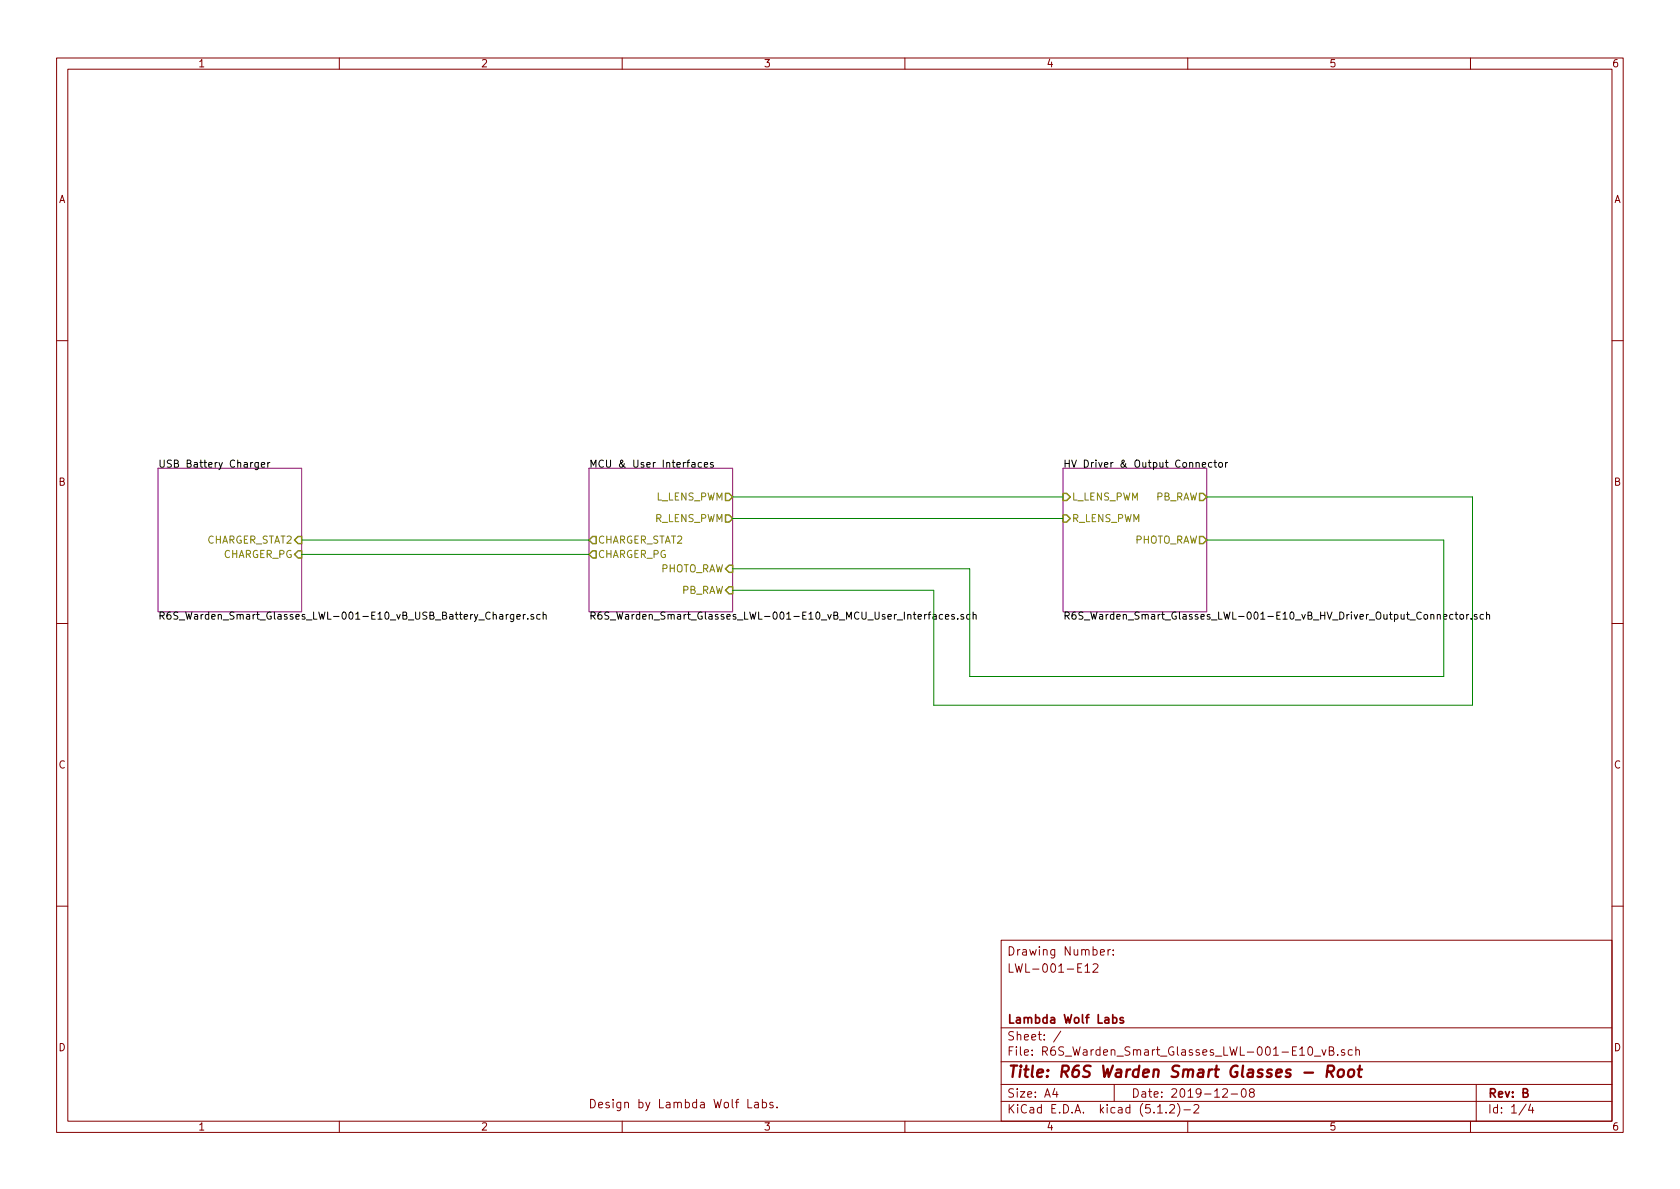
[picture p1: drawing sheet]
<svg xmlns="http://www.w3.org/2000/svg" width="297mm" height="210mm" viewBox="0 0 297 210" stroke-linecap="round" stroke-linejoin="round" font-family="sans-serif">
<g fill="none" stroke="#840000" stroke-width=".18">
<path d="M10 10.3h277v189.9h-277zM12 12.2h273v186.1h-273zM60 10.3v1.9M110 10.3v1.9M160 10.3v1.9M210 10.3v1.9M260 10.3v1.9M10 60.2h2M285 60.2h2M10 110.3h2M285 110.3h2M10 160.2h2"/>
<path d="M177 166.3h108v32h-108zM191.8 170.9l.5-.5v1.5M191.8 171.9h.9M193.3 170.6l.2-.2h.3l.3 .2v.3l-.9 1h.9M194.6 168.4l.7-.1-.1-.3-.4-.1-.2 .2v.7h.6M195.9 167.9v1M196.3 167.9l-.4 .3M196.8 168.8v.1M196.8 168v.1M285 160.2h2M60 198.3v1.9M110 198.3v1.9"/>
<path d="M132.2 194.4v1.5h.7M133.5 195h.5l.1 .9M134.1 195.3h-.5l-.2 .2 .2 .4 .5-.1M134.8 195l.4-.1 .3 .3v.6l-.3 .1-.4-.1M134.8 194.4v1.5M136.7 195l-.4-.1-.2 .2 .1 .2 .5 .2v.3h-.6M137.4 195.8v.1M160 198.3v1.9M177 194.8h108M177 191.8h108M177 187.8h108M177 181.8h108"/>
<path d="M186.5 192.5l-.4 1h1M186.8 193v1M187.6 182.3l-1.3 2M197 191.8v3M204.7 196.8h.8M206.2 196.7v.1M206.8 195.5l.2-.2h.4l.2 .2 .1 .3-.1 .2-.8 .8h.9M208.2 195.1a1.71 1.71 0 0 1 0 2.3M209.3 196.3h1.2M210 198.3v1.9M211.1 195.5l.2-.2h.4l.3 .5-1 1h1M216.2 192.7l.2-.2h.4l.2 .5-.9 1h.9"/>
<path d="M217.7 193.5h1.1M219.6 192.7l.4-.2a.94 .94 0 0 1 0 1.5 .82 .82 0 0 1-.4-1.3zM221.2 193.2l-.3-.3 .1-.2 .2-.2 .4 .1 .2 .2-.1 .2-.6 .2a.48 .48 0 0 0-.1 .7l.2 .1 .5-.1a.48 .48 0 0 0-.1-.7h-.1M232.4 186.8h1.1M233.7 185.6l.4 1 .3-1M235 185.8l.7-.1 .1-.3-.1-.2-.7-.1v1.5h.6l.3-.3a.41 .41 0 0 0-.4-.5M236.5 186.5v.1M237.7 185.7l-.3-.1-.2 .2v.2l.5 .2v.3h-.5M239.1 185.7l-.4-.1-.3 .3v.6l.3 .1 .4-.1M239.7 185.7l.2-.1 .4 .1 .1 .9M239.7 185.1v1.5M260 198.3v1.9"/>
<path d="M261 191.8v6.5M269.8 195.2l-1.2 2M270.6 195.2l-.3 1.1h.9M271 195.8v1"/>
</g>
<path d="M234.7 189.5h.7a.56 .56 0 0 0 .5-.5 .56 .56 0 0 0-.3-.6h-.8l-.3 2M235.2 189.5l.5 .9M236.7 189.3a.51 .51 0 0 1 .5-.2 .51 .51 0 0 1 .4 .4v.6a.56 .56 0 0 1-.6 .4 .56 .56 0 0 1-.5-.4zM238.5 189.3a.53 .53 0 0 1 .5-.2 .53 .53 0 0 1 .4 .4v.6a.54 .54 0 0 1-.6 .4 .54 .54 0 0 1-.5-.4zM240.1 189.1h.7M240.4 188.4l-.2 1.8 .1 .1 .4 .1" fill="none" stroke="#840000" stroke-width=".41"/>
<path d="M196.7 180l.5-.1 .3 .3-.1 .6-.2 .1-.5-.1M198.6 180a.37 .37 0 0 0-.6 .1l.1 .3 .5 .1 .1 .1-.2 .3-.5-.1" fill="none" stroke="#840000" stroke-width=".3"/>
<path d="M27.9 82.8h25.4v25.4h-25.4zM104.1 82.8h25.4v25.4h-25.4zM188 82.8h25.4v25.4h-25.4z" fill="none" stroke="#840084" stroke-width=".18"/>
<g fill="none" stroke="#000" stroke-width=".18">
<path d="M45.7 81.8v1l-.3 .3-.3-.1M45.7 81.8h-.4l-.2 .2 .1 .6h.5M46.2 82.2l.6-.1v-.3h-.4l-.2 .2 .1 .6h.5M47.3 81.8v.8M47.7 81.8l-.4 .2M122.4 81.8h.4l.1 .8M122.9 82.1h-.4l-.2 .2 .1 .3h.5M124 81.8h-.3l-.3 .2 .1 .6h.5M124.5 82.2l.6-.1v-.3h-.4l-.2 .2 .1 .6h.5M126.1 81.8h-.3l-.2 .2 .1 .1 .4 .2v.3h-.5M212.6 82.2l.6-.1-.1-.3h-.3l-.2 .2v.6h.5M214.3 81.8h-.4l-.2 .2 .1 .6h.5"/>
<path d="M214.6 81.8h.5M214.8 81.4v1l.3 .2M215.6 81.8h.3l.3 .2-.2 .6h-.3l-.2-.2zM216.7 81.8v.8M217 81.8l-.3 .2M89.5 108.7v.8M89.9 108.7l-.4 .2M90.8 108.7v1.1l-.2 .1-.3-.1M90.8 108.7h-.3l-.3 .2 .1 .5h.5M91.4 109.1l.6-.1-.1-.3h-.3l-.2 .1v.6h.5M92.5 108.7v.8M92.9 108.7l-.4 .2"/>
<path d="M93.3 109.4v.1M94.3 108.7h-.3l-.1 .1v.2l.4 .1v.3h-.4M95.5 108.7h-.4l-.2 .2 .1 .5h.5M96 108.8l.2-.1h.3l.1 .8M96 108.2v1.3M165 108.7h.5v.8M165.5 109h-.4l-.2 .2 .1 .2h.5M166.7 108.7h-.4l-.2 .2 .1 .5h.5M167.2 109.1l.6-.1-.1-.3h-.4l-.1 .1v.6h.5M168.7 108.7h-.3l-.2 .1 .1 .2 .4 .1v.3h-.5M169.3 109.4v.1M170.4 108.7h-.3l-.2 .1 .1 .2 .4 .1v.3h-.5"/>
<path d="M171.5 108.7h-.4l-.2 .2 .1 .5h.5M172.1 108.8l.1-.1h.3l.1 .8M172.1 108.2v1.3M255.2 109.1l.6-.1v-.3h-.4l-.2 .1 .1 .6h.5M256.9 108.7h-.4l-.2 .2 .1 .5h.5M257.3 108.7h.5M257.5 108.2v1.1l.3 .2M258.2 108.7h.3l.3 .2v.4l-.3 .2-.3-.1-.1-.1zM259.3 108.7v.8M259.7 108.7h-.3l-.1 .2M260.1 109.4v.1M261.1 108.7h-.3l-.1 .1v.2l.4 .1v.3h-.4"/>
<path d="M262.3 108.7h-.4l-.2 .2 .1 .5h.5M262.8 108.8l.2-.1h.3l.1 .8M262.8 108.2v1.3"/>
</g>
<path d="M52.1 95.5l.6-.6h.6v1.2h-.6zM52.7 97.4h.6v1.3h-.6l-.6-.7zM104.8 94.9h.6v1.2h-.6l-.7-.6zM104.8 97.4h.6v1.3h-.6l-.7-.7zM128.3 91.1h.6l.6 .6-.6 .6h-.6zM128.3 87.2h.6l.6 .7-.6 .6h-.6zM128.9 99.9h.6v1.3h-.6l-.6-.6zM188 87.2h.6l.6 .7-.6 .6h-.6zM188 91.1h.6l.6 .6-.6 .6h-.6zM212.1 87.2h.6l.7 .7-.7 .6h-.6zM212.1 94.9h.6l.7 .6-.7 .6h-.6zM128.9 103.8h.6v1.2h-.6l-.6-.6z" fill="none" stroke="#848400" stroke-width=".25"/>
<path d="M53.3 95.5h50.8M53.3 98h50.8M129.5 87.9h58.5M129.5 91.7h58.5M213.4 87.9h46.9v36.8h-95.2v-20.3h-35.6M213.4 95.5h41.9v24.1h-83.9v-19h-41.9" fill="none" stroke="#008400" stroke-width=".18"/>
<text font-size="2.8" fill="#840000" x="178" y="190.5">Title: R6S Warden Smart Glasses - Root</text>
<g font-size="2.1" fill="#840000">
<text x="178" y="172">LWL-001-E12</text>
<text x="178" y="169">Drawing Number:</text>
<text x="178" y="184">Sheet: /</text>
<text x="178" y="181">Lambda Wolf Labs</text>
<text x="178" y="186.7">File: R6S_Warden_Smart_Glasses_LWL-001-E10_vB.sch</text>
<text x="104" y="196">Design by Lambda Wolf Labs.</text>
<text x="178" y="196.9">KiCad E.D.A. kicad (5.1.2)-2</text>
<text x="178" y="194.1">Size: A4</text>
<text x="200" y="194.1">Date: 2019-12-08</text>
<text x="263" y="194.1">Rev: B</text>
<text x="263" y="196.9">Id: 1/4</text>
</g>
<g font-size="1.8" fill="#840000">
<text x="35" y="11.9">1</text>
<text x="85" y="11.9">2</text>
<text x="135" y="11.9">3</text>
<text x="185" y="11.9">4</text>
<text x="235" y="11.9">5</text>
<text x="285" y="11.9">6</text>
<text x="10.4" y="35.9">A</text>
<text x="285.4" y="35.9">A</text>
<text x="10.4" y="85.9">B</text>
<text x="285.4" y="85.9">B</text>
<text x="10.4" y="135.9">C</text>
<text x="285.4" y="135.9">C</text>
<text x="10.4" y="185.9">D</text>
<text x="285.4" y="185.9">D</text>
<text x="35" y="199.9">1</text>
<text x="85" y="199.9">2</text>
<text x="135" y="199.9">3</text>
<text x="185" y="199.9">4</text>
<text x="235" y="199.9">5</text>
<text x="285" y="199.9">6</text>
</g>
<g font-size="1.8">
<text x="27.9" y="82.7">USB Battery Charger</text>
<text x="104.1" y="82.7">MCU &amp; User Interfaces</text>
<text x="188" y="82.7">HV Driver &amp; Output Connector</text>
<text x="27.9" y="109.6">R6S_Warden_Smart_Glasses_LWL-001-E10_vB_USB_Battery_Charger.sch</text>
<text x="104.1" y="109.6">R6S_Warden_Smart_Glasses_LWL-001-E10_vB_MCU_User_Interfaces.sch</text>
<text x="188" y="109.6">R6S_Warden_Smart_Glasses_LWL-001-E10_vB_HV_Driver_Output_Connector.sch</text>
</g>
<g font-size="1.8" fill="#848400">
<text x="115.9" y="88.5">L_LENS_PWM</text>
<text x="189.5" y="88.5">L_LENS_PWM</text>
<text x="204.2" y="88.5">PB_RAW</text>
<text x="115.7" y="92.3">R_LENS_PWM</text>
<text x="189.5" y="92.3">R_LENS_PWM</text>
<text x="36.3" y="96.1">CHARGER_STAT2</text>
<text x="39.3" y="98.7">CHARGER_PG</text>
<text x="105.7" y="96.1">CHARGER_STAT2</text>
<text x="105.7" y="98.7">CHARGER_PG</text>
<text x="116.5" y="101.2">PHOTO_RAW</text>
<text x="200.3" y="96.1">PHOTO_RAW</text>
<text x="120.3" y="105">PB_RAW</text>
</g>
</svg>
